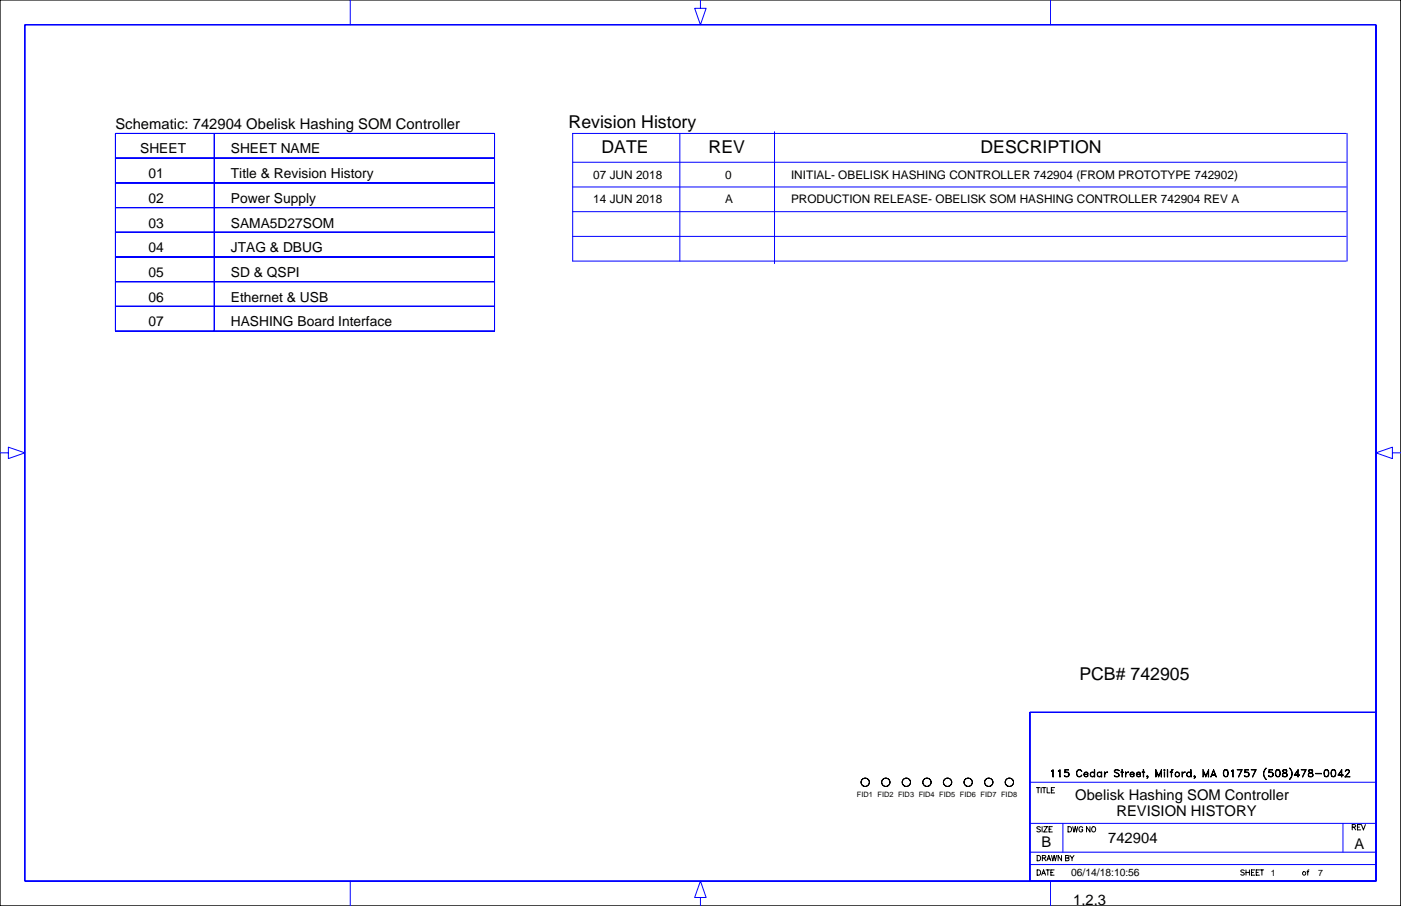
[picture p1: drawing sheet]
<svg xmlns="http://www.w3.org/2000/svg" width="432mm" height="279mm" viewBox="0 0 432 279" stroke-linecap="round" stroke-linejoin="round" font-family="sans-serif">
<g fill="none" stroke="#000" stroke-width=".31">
<path d="M0 0h431.7v279.3h-431.7zM324.1 237.8l.5-.5v2.3l-.1-2zM326.2 237.8l.5-.5v2.3l-.1-2zM328.1 239.3l.4 .2M329 238.2a.7 .7 0 0 1 .4 .6 .7 .7 0 0 1-.4 .7M329.4 238.6a.89 .89 0 0 0-1.3-.3l.1-1h1.1l-.9 .1-.2 .8a.81 .81 0 0 1 1.2 .1 .81 .81 0 0 1-.2 1.2 .81 .81 0 0 1-1.2-.3l.2 .2a.83 .83 0 0 0 1.2-.3M332 237.7l.9-.4 .5 .6a.81 .81 0 0 0-.9-.5 .81 .81 0 0 0-.6 .8 .97 .97 0 0 0 1 1.3l.5-.4a.84 .84 0 0 1-.9 .5 .84 .84 0 0 1-.7-.9zM334.2 238.7h1v-.2a.6 .6 0 0 0-.9-.1 .6 .6 0 0 0 0 .9 .6 .6 0 0 0 .9-.1 .72 .72 0 0 1-1.2 0 .72 .72 0 0 1 .6-1.1l.6 .2 .1 .5h-1.1M336.1 238.4l.4-.3 .8 .3-.4-.2a.66 .66 0 0 0-.8 .6 .66 .66 0 0 0 .8 .7l.4-.2a.73 .73 0 0 1-1 .1 .73 .73 0 0 1-.2-1zM337.3 237.3l.1 2.3zM338.3 238.4l.4-.3 .7 .3-.4-.2a.66 .66 0 0 0-.7 .6 .66 .66 0 0 0 .7 .7l.4-.2a.73 .73 0 0 1-1 .1 .73 .73 0 0 1-.1-1zM339.4 238.1l.2 1.5z"/>
<path d="M340.4 238.1l.1 1.5zM340.8 238.2l.6-.1-.9 .6zM343.4 237.7l.6-.4 .7 .1 .3 .3-.6-.3-.9 .3 .1 .4 1 .4a.56 .56 0 0 1 .3 .6 .56 .56 0 0 1-.5 .5l-1-.3 .6 .2 .8-.2-.1-.6-1.1-.5zM345.5 238.1l.7 .1zM345.8 237.3l.1 2.3zM346.9 238.1l.1 1.5zM347.3 238.2l.5-.1-.8 .6zM348.4 238.7h1.1v-.2a.6 .6 0 0 0-.9-.1 .6 .6 0 0 0 0 .9 .6 .6 0 0 0 .9-.1 .69 .69 0 0 1-1.2 .1 .69 .69 0 0 1 .3-1.1h.8l.2 .6h-1.2M350.3 238.7h1.1v-.2a.59 .59 0 0 0-.9-.1 .59 .59 0 0 0 0 .9 .59 .59 0 0 0 .9-.1 .69 .69 0 0 1-1.1 .1 .69 .69 0 0 1 .3-1.1h.7l.2 .6h-1.2M352 238.1l.8 .1zM352.4 237.3l.1 2.3zM353.5 239.4l.2 .1z"/>
<path d="M353.7 239.9l.1-.4-.3 .1v-.3l.3 .4-.4 .3M353.7 239.6l.1 .1M356.2 237.3l.9 2 .9-2v2.3l-.1-1.7-.8 1.7-.8-1.7-.1 1.7zM358.7 237.4l.2-.1 .2 .3-.3 .1zM358.8 237.4h.1M358.8 238.1l.1 1.5zM359.8 237.3l.1 2.3zM360.7 238.1l.7 .1zM361.2 237.4l-.2 2.2v-1.8l.1-.4 .4-.1-.4 .3M364.3 238.1l.1 1.5zM364.5 238.4l.8-.3-.9 .6zM365.8 238.4l.5-.3 .7 .3-.4-.2a.66 .66 0 0 0-.8 .6 .66 .66 0 0 0 .8 .7l.4-.2a.73 .73 0 0 1-1 .1 .73 .73 0 0 1-.2-1z"/>
<path d="M367 237.3l.1 2.3zM368.1 239.4l.1 .1zM368.2 239.9l.1-.4-.2 .1v-.3l.2 .4-.3 .3M368.2 239.6l.1 .1M370.8 237.3l.8 2 .9-2v2.3l-.1-1.7-.8 1.7-.7-1.7-.1 1.7zM373.4 239.1h1.3M373.5 239h1.1M374 237.3l.9 2.3-.9-1.9-.8 1.9zM377.4 237.4a.72 .72 0 0 1 1 .4 1.05 1.05 0 0 1 .1 1.2 1.05 1.05 0 0 1-1.1 .5l-.4-.9zM377.4 239.4h.8M377.4 237.6h.8M377.5 237.4l-.4 .9 .4 1.2"/>
<path d="M378.1 237.4l.3 .9-.3 1.2M379.5 237.8l.6-.5v2.3l-.1-2zM382.7 237.3l-1 2.3 1.2-2.3h-1.6l1.4 .1M383.6 239.3l.3 .2M384.5 238.2a.7 .7 0 0 1 .4 .6 .7 .7 0 0 1-.4 .7M384.9 238.6a.9 .9 0 0 0-1.3-.3l.1-1h1.1l-1 .1-.1 .8a.81 .81 0 0 1 1.2 .1 .81 .81 0 0 1-.3 1.2 .81 .81 0 0 1-1.1-.3l.2 .2a.83 .83 0 0 0 1.2-.3M387.1 237.3l-1.1 2.3 1.2-2.3h-1.5l1.4 .1M390.2 236.9h.1a2.32 2.32 0 0 0 0 3.4 2.21 2.21 0 0 1-.1-3.4zM391 239.3l.4 .2M391.9 238.2a.7 .7 0 0 1 .4 .6 .7 .7 0 0 1-.4 .7M392.3 238.6a.9 .9 0 0 0-1.3-.3l.1-1h1.1l-.9 .1-.2 .8a.81 .81 0 0 1 1.2 .1 .81 .81 0 0 1-.2 1.2 .81 .81 0 0 1-1.2-.3l.2 .2a.83 .83 0 0 0 1.2-.3M393.4 237.4a.72 .72 0 0 1 1.1 .4l.1 .5a.99 .99 0 0 1-.9 1.3 1.41 1.41 0 0 1-.3-2.2z"/>
<path d="M393.4 239.4h.9M393.4 237.6h.9M393.5 237.4l-.3 .9 .3 1.2M394.2 237.4l.3 .9-.3 1.2M395.3 239.3l.4 .2M395.5 237.4v.7l.9 .4 .2 .7a.77 .77 0 0 1-1.3 0l.2-.6 .9-.4 .2-.5a.86 .86 0 0 0-1.1-.3zM395.5 237.6h1M395.6 237.4a.43 .43 0 0 0-.1 .5 .43 .43 0 0 0 .3 .3l.6 .2a.62 .62 0 0 1 .4 .7 .62 .62 0 0 1-.6 .5l-.7-.1a.91 .91 0 0 1 0-1.1 .91 .91 0 0 1 .9-.3v-.7M396.6 239.3l-.3 .2M397.4 236.9a2.13 2.13 0 0 1 0 3.4 2.31 2.31 0 0 0 0-3.4zM399 239l1.5 .1h-1.6l1.2-1.8v2.3l-.1-1.9-1 1.4M402.5 237.3l-1.1 2.3 1.2-2.3h-1.5l1.4 .1"/>
<path d="M403.3 239.3l.3 .2M403.4 237.4v.7l1 .4 .2 .7a.77 .77 0 0 1-1.3 0l.1-.6 1-.4 .2-.5a.86 .86 0 0 0-1.2-.3zM403.4 237.6h1.1M403.5 237.4a.43 .43 0 0 0-.1 .5 .43 .43 0 0 0 .4 .3l.6 .2a.62 .62 0 0 1 .3 .7 .62 .62 0 0 1-.5 .5l-.8-.1a.9 .9 0 0 1 0-1.1 .9 .9 0 0 1 1-.3v-.7M404.6 239.3l-.3 .2M405.5 238.5l1.8 .1zM408.4 237.4a.73 .73 0 0 1 1 .4 1.05 1.05 0 0 1 .2 1.2 1.05 1.05 0 0 1-1.2 .5l-.4-.9zM408.4 239.4h.8M408.4 237.6h.8M408.5 237.4l-.3 .9 .3 1.2M409.1 237.4l.3 .9-.3 1.2M410.6 237.4a.72 .72 0 0 1 1 .4 1.05 1.05 0 0 1 .1 1.2 1.05 1.05 0 0 1-1.1 .5l-.4-.9z"/>
<path d="M410.6 239.4h.8M410.6 237.6h.8M410.7 237.4l-.4 .9 .4 1.2M411.3 237.4l.3 .9-.3 1.2M412.5 239l1.5 .1h-1.6l1.2-1.8v2.3l-.2-1.9-.9 1.4M414.6 239.5l1.4 .1h-1.5l1.3-1.6-.3-.5-.9 .3 .5-.5h.4l.4 .7-1.3 1.6M319.4 242.9h1.1M320 242.9v1.6M320.7 255.2l-.4-.3-.7 .3 .1 .3 1 .6-.4 .5-.7-.3M320.9 242.9v1.6M321.2 254.9v1.7M321.3 242.9h1"/>
<path d="M321.7 254.9h1.1l-1.1 1.7h1.1M321.8 242.9v1.6M322.7 242.9v1.6h.9M323.3 255.7h.7M324 243.7h.7M324.3 254.9h-1v1.7h1M325 242.9h-1v1.6h1M329.2 254.9h.5a.88 .88 0 0 1 .6 .8 .88 .88 0 0 1-.6 .9h-.5zM330.6 254.9l.4 1.7 .4-1.7 .4 1.7 .4-1.7M333.7 255.3a.59 .59 0 0 0-.7-.4 .59 .59 0 0 0-.5 .6v.4a.57 .57 0 0 0 .6 .7 .57 .57 0 0 0 .6-.7h-.4M335.9 254.9v1.7l-1-1.7v1.7M336.6 255.2l.2-.2a.76 .76 0 0 1 .9 .7 .76 .76 0 0 1-.9 .8l-.3-.6z"/>
<path d="M416.8 255.1l.9-.1 .1-.6-1-.1v1.6M417.3 255.1l.5 .8M418.4 255.1h.6M419.4 254.3h-1v1.6h1M419.6 254.3l.6 1.6 .6-1.6M319.7 263.8h.5a.88 .88 0 0 1 .5 .8 .88 .88 0 0 1-.5 .9h-.5zM319.7 268.3h.5a.87 .87 0 0 1 .5 .8 .87 .87 0 0 1-.5 .8h-.5zM321 269.9l.6-1.6 .7 1.6M321.3 264.6l.9-.1 .1-.5-1-.2v1.7M321.3 269.3h.7M321.8 264.6l.5 .9M322.4 268.3h1.1"/>
<path d="M322.6 265.5l.7-1.7 .6 1.7M322.9 264.9h.7M322.9 268.3v1.6M323.9 269h.6M324.1 263.8l.4 1.7 .4-1.7 .4 1.7 .3-1.7M324.9 268.3h-1v1.6h1M327.2 263.8v1.7l-1.1-1.7v1.7M328.4 264.6l1 .2v.5l-.3 .2h-.7v-1.7l1 .2v.4l-.3 .2M329.8 263.8l.6 .8v.9M331 263.8l-.6 .8M383.5 268.5l-.4-.2-.7 .2 .2 .4 .9 .5-.4 .5-.7-.2M384 268.3v1.6"/>
<path d="M384 269h1.1M385.1 268.3v1.6M385.7 269h.6M386.7 268.3h-1v1.6h1M387.2 269h.6M388.2 268.3h-1v1.6h1M388.4 268.3h1.1M388.9 268.3v1.6M402.8 268.8h.6M403.4 268.3l-.3 .3v1.3"/>
<circle cx="362.9" cy="238.8" r=".75"/>
<circle cx="362.9" cy="238.8" r=".66"/>
<circle cx="266.7" cy="241.2" r="1.28"/>
<circle cx="273" cy="241.2" r="1.28"/>
<circle cx="279.3" cy="241.2" r="1.28"/>
<circle cx="285.7" cy="241.2" r="1.28"/>
<circle cx="292" cy="241.2" r="1.28"/>
<circle cx="298.4" cy="241.2" r="1.28"/>
<circle cx="304.7" cy="241.2" r="1.28"/>
<circle cx="311.1" cy="241.2" r="1.28"/>
<circle cx="402" cy="269.3" r=".53"/>
</g>
<g fill="none" stroke="#00f" stroke-width=".31">
<path d="M215.9 0v2.6h1.7l-1.7 5-1.8-5h1.8M7.7 7.6h416.4v264.1h-416.4zM107.9 0v7.7M323.8 0v7.6M35.6 56.4h30.5v7.6h-30.5zM35.6 41.2h30.5v7.6h-30.5zM35.6 48.8h30.5v7.6h-30.5zM66.1 48.8h86.3v7.6h-86.3zM66.1 56.4h86.3v7.6h-86.3zM66.1 41.2h86.3v7.6h-86.3zM176.5 57.7h238.4M176.5 41.2h238.4"/>
<path d="M176.5 50h238.4M176.5 41.1v39.4M209.5 41.1v39.4M238.7 40.6v40.7M415.2 41.1v39.4M35.6 71.6h30.5v7.7h-30.5zM35.6 79.3h30.5v7.6h-30.5zM35.6 64h30.5v7.7h-30.5zM66.1 71.6h86.3v7.7h-86.3zM66.1 79.3h86.3v7.6h-86.3zM66.1 64h86.3v7.7h-86.3zM176.5 72.9h238.4"/>
<path d="M176.5 65.3h238.4M35.6 94.5h30.5v7.6h-30.5zM35.6 86.8h30.5v7.7h-30.5zM66.1 94.5h86.3v7.6h-86.3zM66.1 86.8h86.3v7.7h-86.3zM176.5 80.5h238.4M0 139.7h2.6v-1.8l5.1 1.8-5.1 1.7v-1.7M429.2 139.7v-1.8l-5.1 1.8 5.1 1.7v-1.7h2.6M317.4 219.7h106.7v52h-106.7zM317.4 241.2h106.7M317.4 253.9h106.7M327.6 253.9v8.9"/>
<path d="M413.9 253.9v8.9M107.9 271.7v7.6M215.9 276.8h1.7l-1.7-5.1-1.8 5.1h1.8v2.6M317.4 262.8h106.7M317.4 266.6h106.7M323.8 271.7v7.6"/>
</g>
<g font-size="5.5">
<text x="175.2" y="39.5">Revision History</text>
<text x="185.4" y="47.1">DATE</text>
<text x="218.4" y="47.1">REV</text>
<text x="302.2" y="47.1">DESCRIPTION</text>
<text x="332.7" y="209.6">PCB# 742905</text>
</g>
<g font-size="4.5">
<text x="35.6" y="39.6">Schematic: 742904 Obelisk Hashing SOM Controller</text>
<text x="331.4" y="246.6">Obelisk Hashing SOM Controller</text>
<text x="344.1" y="251.7">REVISION HISTORY</text>
<text x="321" y="261.2">B</text>
<text x="341.5" y="259.9">742904</text>
<text x="417.5" y="261.8">A</text>
<text x="330.8" y="279">1,2,3</text>
</g>
<g font-size="4.2">
<text x="43.2" y="47.3">SHEET</text>
<text x="71.1" y="47.3">SHEET NAME</text>
<text x="45.7" y="55">01</text>
<text x="71.1" y="55">Title &amp; Revision History</text>
<text x="45.7" y="62.6">02</text>
<text x="71.1" y="62.6">Power Supply</text>
<text x="45.7" y="70.2">03</text>
<text x="71.1" y="70.2">SAMA5D27SOM</text>
<text x="45.7" y="77.8">04</text>
<text x="71.1" y="77.8">JTAG &amp; DBUG</text>
<text x="45.7" y="85.4">05</text>
<text x="71.1" y="85.4">SD &amp; QSPI</text>
<text x="45.7" y="93">06</text>
<text x="71.1" y="93">Ethernet &amp; USB</text>
<text x="45.7" y="100.7">07</text>
<text x="71.1" y="100.7">HASHING Board Interface</text>
</g>
<g font-size="3.6">
<text x="182.9" y="55.1">07 JUN 2018</text>
<text x="223.5" y="55.1">0</text>
<text x="243.8" y="55.1">INITIAL- OBELISK HASHING CONTROLLER 742904 (FROM PROTOTYPE 742902)</text>
<text x="182.9" y="62.7">14 JUN 2018</text>
<text x="223.5" y="62.7">A</text>
<text x="243.8" y="62.7">PRODUCTION RELEASE- OBELISK SOM HASHING CONTROLLER 742904 REV A</text>
</g>
<text font-size="3.2" x="330.1" y="270.2">06/14/18:10:56</text>
<g font-size="2.7">
<text x="391.7" y="270.1">1</text>
<text x="406.3" y="270.1">7</text>
</g>
<text font-size="2.3" x="264.1" y="245.8">FID1 FID2 FID3 FID4 FID5 FID6 FID7 FID8</text>
</svg>
